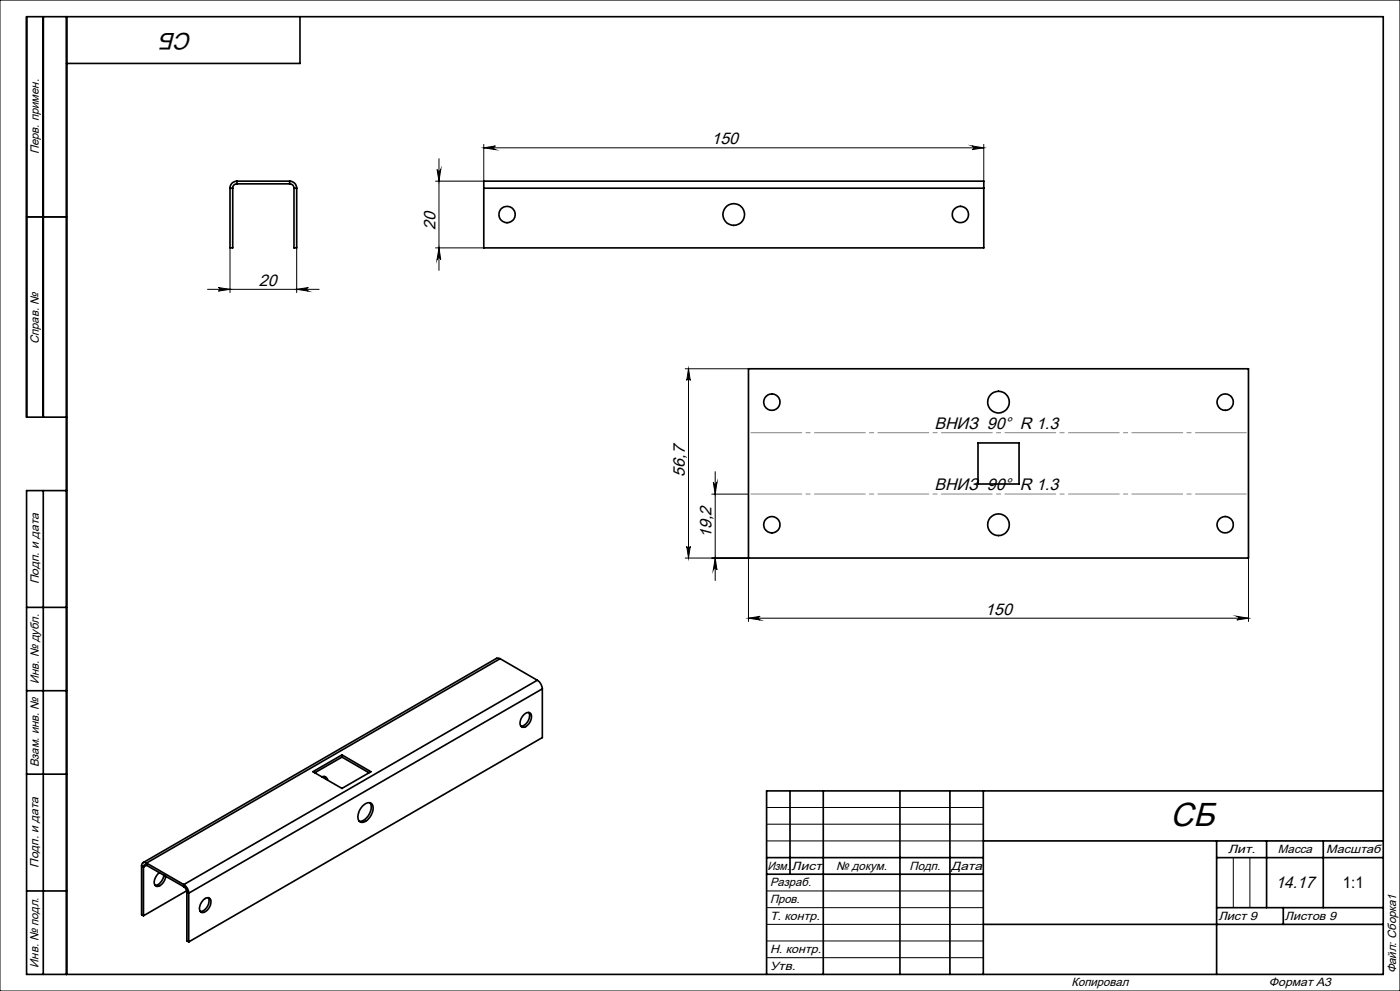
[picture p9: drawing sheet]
<svg xmlns="http://www.w3.org/2000/svg" width="420mm" height="297mm" viewBox="0 0 420 297" stroke-linecap="round" stroke-linejoin="round" font-family="sans-serif">
<g fill="none" stroke="#000" stroke-width=".3">
<path d="M0 0h420v297h-420zM131.1 50.8a.55 .55 0 0 0 .6 .5 .55 .55 0 0 0 .5-.5l-.5 3.5zM131.7 47.6v33.4M145.1 44.3l3.5-.6a.55 .55 0 0 0-.5 .6 .55 .55 0 0 0 .5 .5zM145.1 43.3v11h-14.4M145.1 44.3h150M291.6 43.7l3.5 .6-3.5 .5a.55 .55 0 0 0 .5-.5 .55 .55 0 0 0-.5-.6zM295.1 43.3v11M8 65h12M69 74.3v13.4M89 74.3v13.4M130.7 74.3h14.4"/>
<path d="M131.7 74.3l.5 3.5a.55 .55 0 0 0-.5-.5 .55 .55 0 0 0-.6 .5zM62.3 86.7h33.4M65.5 86.2l3.5 .5-3.5 .5a.53 .53 0 0 0 .5-.5 .53 .53 0 0 0-.5-.5zM89 86.7l3.5-.5a.53 .53 0 0 0-.5 .5 .53 .53 0 0 0 .5 .5zM205.6 110.5h18.9M206.6 110.5l.5 3.5a.53 .53 0 0 0-.5-.5 .53 .53 0 0 0-.6 .5zM206.6 110.5v56.7M213.5 148.1h11M214 144.6a.55 .55 0 0 0 .5 .5 .55 .55 0 0 0 .6-.5l-.5 3.5zM214.6 141.4v32.6M205.6 167.2l18.9 .1v19M206 163.8a.53 .53 0 0 0 .6 .5 .53 .53 0 0 0 .5-.5l-.5 3.4z"/>
<path d="M214.6 167.2l.5 3.6a.55 .55 0 0 0-.6-.6 .55 .55 0 0 0-.5 .6zM374.5 167.3v19M224.5 185.3l3.5-.6a.55 .55 0 0 0-.5 .6 .55 .55 0 0 0 .5 .5zM224.5 185.3h150M371.1 184.7l3.4 .6-3.4 .5a.55 .55 0 0 0 .5-.5 .55 .55 0 0 0-.5-.6zM230 242h65M230 247h65M230 252h65M370 257v15M375 257v15M230 267h65M230 272h65"/>
<path d="M230 277h65M230 282h65M230 287h65"/>
</g>
<g fill="none" stroke="#000" stroke-width=".5">
<path d="M13 5v120M20 5v287M90 5v14h-70M69 56.4h.8M69 56.4v17.9h.8v-17.9M71.1 55.1a1.21 1.21 0 0 0-1.3 1.3M71.1 54.3a2.05 2.05 0 0 0-2.1 2.1M71.1 54.3v.8M71.1 54.3h15.8M71.1 55.1h15.8M86.9 55.1a1.27 1.27 0 0 1 1.3 1.3M86.9 54.3a2.11 2.11 0 0 1 2.1 2.1"/>
<path d="M86.9 54.3v.8M88.2 56.4h.8M88.2 56.4v17.9h.8v-17.9M145.1 56.4v-2.1h150v2.1M145.1 56.4h150M145.1 56.4v17.9h150v-17.9M8 65h12M224.5 110.5h150v56.7h-150zM20 125h-12v-120h407v287h-407v-145h12M293.4 132.7h12.3v12.4h-12.3zM13 147v145M8 182h12"/>
<path d="M150 197.4l-1-.1-106.1 61.2M150 197.4l-106 61.3M150 197.4l11.2 6.5M8 207h12M157.1 214.3a1.25 1.25 0 0 1 1.2-.8 1.25 1.25 0 0 1 1.1 .9 3.3 3.3 0 0 1-2.5 3.6 1.44 1.44 0 0 1-.7-2.2zM158.6 213.5a3.2 3.2 0 0 1-2.4 4.2M161.2 203.9a3.5 3.5 0 0 1 1.5 2.5M161.2 203.9l-106.1 61.2M162.7 206.4l-106.1 61.3M162.7 206.4v14.6l-106.1 61.3M8 232h12M93.9 231.3l8.7-5.1 8.7 5.1-8.7 5z"/>
<path d="M96.6 232.8a1.25 1.25 0 0 1 1.7 1M97.4 232.7l.4 .8M102.6 226.2v.7M102.6 226.9l8.1 4.7M102.6 226.9l-8.2 4.7M237 237v25M247 237v55M270 237v55M285 237v55M295 237v55M415 237h-185v55M42.5 259.5l.5 .4"/>
<path d="M42.5 259.5v14.6l.5 .4M43 259.9v14.6M44 258.7a.9 .9 0 0 0-1.1-.2 .9 .9 0 0 0-.4 1M44 259.3a.56 .56 0 0 0-.7 0 .56 .56 0 0 0-.3 .6M44 258.7l11.1 6.4M44 259.3l11.1 6.4M44 258.7v.6M44 259.3l-1 .6M108.7 241.7l.4-.5a1.59 1.59 0 0 1 2.2-.5 1.59 1.59 0 0 1 .6 2.1 4.5 4.5 0 0 1-3.2 3.7 1.61 1.61 0 0 1-1.3-2.3l.4-1.3zM111 240.6a4.2 4.2 0 0 1-2.4 5.5h-.8M230 257h65M295 252h120"/>
<path d="M365 252v40M365 257h50M380 252v20M397 252v20M8 267h12M47.8 261.5a3.4 3.4 0 0 0-1.3 3.9 1.57 1.57 0 0 0 2.3-.7l.7-1 .2-1.1M49.1 262.3a3.3 3.3 0 0 1-2.6 3M55.1 265.7l.8 1 .2 .6M55.1 265.1a3.2 3.2 0 0 1 1.5 2.6M55.1 265.1v.6M56 267l-13 7.5M56.1 267.3l.5 .4"/>
<path d="M56.1 267.3v14.7l.5 .3M56.6 267.7v14.6M61.1 269.6a1.18 1.18 0 0 1 1.6-.5 1.18 1.18 0 0 1 .6 1.5 3 3 0 0 1-2.8 2.9 2.22 2.22 0 0 1 .2-3.5zM62.5 269a3.1 3.1 0 0 1-2.4 4.2M230 262h65M295 277h120M365 272h50M385 272v5"/>
<circle cx="152.1" cy="64.3" r="2.46"/>
<circle cx="220.1" cy="64.3" r="3.3"/>
<circle cx="288.1" cy="64.3" r="2.46"/>
<circle cx="231.5" cy="120.5" r="2.46"/>
<circle cx="299.5" cy="120.5" r="3.3"/>
<circle cx="367.6" cy="120.5" r="2.45"/>
<circle cx="231.5" cy="157.2" r="2.46"/>
<circle cx="299.5" cy="157.3" r="3.3"/>
<circle cx="367.6" cy="157.3" r="2.46"/>
</g>
<path d="M224.6 129.7h150M374.6 148.1h-150" fill="none" stroke="#808080" stroke-width=".3" stroke-dasharray="15.2 1.3 1.3 1.3" stroke-dashoffset="-.7"/>
<g fill="#000">
<path d="M291.6 43.7l3.5 .6-3.5 .5a.55 .55 0 0 0 .5-.5 .55 .55 0 0 0-.5-.6zM145.1 44.3l3.5-.6a.55 .55 0 0 0-.5 .6 .55 .55 0 0 0 .5 .5zM371.1 184.7l3.4 .6-3.4 .5a.55 .55 0 0 0 .5-.5 .55 .55 0 0 0-.5-.6zM224.5 185.3l3.5-.6a.55 .55 0 0 0-.5 .6 .55 .55 0 0 0 .5 .5z"/>
<path d="M131.7 74.3l.5 3.5a.55 .55 0 0 0-.5-.5 .55 .55 0 0 0-.6 .5zM131.1 50.8a.55 .55 0 0 0 .6 .5 .55 .55 0 0 0 .5-.5l-.5 3.5zM206 163.8a.53 .53 0 0 0 .6 .5 .53 .53 0 0 0 .5-.5l-.5 3.4zM206.6 110.5l.5 3.5a.53 .53 0 0 0-.5-.5 .53 .53 0 0 0-.6 .5zM214.6 167.2l.5 3.6a.55 .55 0 0 0-.6-.6 .55 .55 0 0 0-.5 .6zM214 144.6a.55 .55 0 0 0 .5 .5 .55 .55 0 0 0 .6-.5l-.5 3.5z"/>
<path d="M65.5 86.2l3.5 .5-3.5 .5a.53 .53 0 0 0 .5-.5 .53 .53 0 0 0-.5-.5zM89 86.7l3.5-.5a.53 .53 0 0 0-.5 .5 .53 .53 0 0 0 .5 .5z"/>
</g>
<text font-size="10" x="351.1" y="247.6">СБ</text>
<text font-size="7.1" x="57.8" y="9.8" transform="rotate(-180 57.8 9.8)">СБ</text>
<g font-size="5">
<text x="213.4" y="43.2">150</text>
<text x="130.6" y="68.9" transform="rotate(-90 130.6 68.9)">20</text>
<text x="77.6" y="85.6">20</text>
<text x="280.3" y="128.7">ВНИЗ 90° R 1.3</text>
<text x="205.5" y="142.8" transform="rotate(-90 205.5 142.8)">56,7</text>
<text x="280.3" y="147">ВНИЗ 90° R 1.3</text>
<text x="213.5" y="161.3" transform="rotate(-90 213.5 161.3)">19,2</text>
<text x="295.6" y="184.2">150</text>
<text x="382.7" y="266.1">14.17</text>
</g>
<text font-size="4.8" x="402.9" y="266.1">1:1</text>
<g font-size="3.6">
<text x="11.6" y="46.3" transform="rotate(-90 11.6 46.3)">Перв. примен.</text>
<text x="11.6" y="103.2" transform="rotate(-90 11.6 103.2)">Справ. №</text>
<text x="11.6" y="175.1" transform="rotate(-90 11.6 175.1)">Подп. и дата</text>
<text x="11.6" y="205" transform="rotate(-90 11.6 205)">Инв. № дубл.</text>
<text x="11.6" y="230" transform="rotate(-90 11.6 230)">Взам. инв. №</text>
<text x="368.4" y="255.6">Лит.</text>
<text x="383.4" y="255.6">Масса</text>
<text x="397.8" y="255.6">Масштаб</text>
<text x="11.6" y="260.1" transform="rotate(-90 11.6 260.1)">Подп. и дата</text>
<text x="230.2" y="260.6">Изм.</text>
<text x="237.5" y="260.6">Лист</text>
<text x="250.9" y="260.6">№ докум.</text>
<text x="272.9" y="260.6">Подп.</text>
<text x="285.4" y="260.6">Дата</text>
<text x="231" y="265.6">Разраб.</text>
<text x="231" y="275.6">Т. контр.</text>
<text x="231" y="270.6">Пров.</text>
<text x="365.5" y="275.6">Лист 9</text>
<text x="385.5" y="275.6">Листов 9</text>
<text x="231" y="285.6">Н. контр.</text>
<text x="11.6" y="290" transform="rotate(-90 11.6 290)">Инв. № подл.</text>
<text x="231" y="290.6">Утв.</text>
<text x="418.9" y="291.7" transform="rotate(-90 418.9 291.7)">Файл: Сборка1</text>
<text x="321.5" y="295.6">Копировал</text>
<text x="380.7" y="295.6">Формат А3</text>
</g>
</svg>
